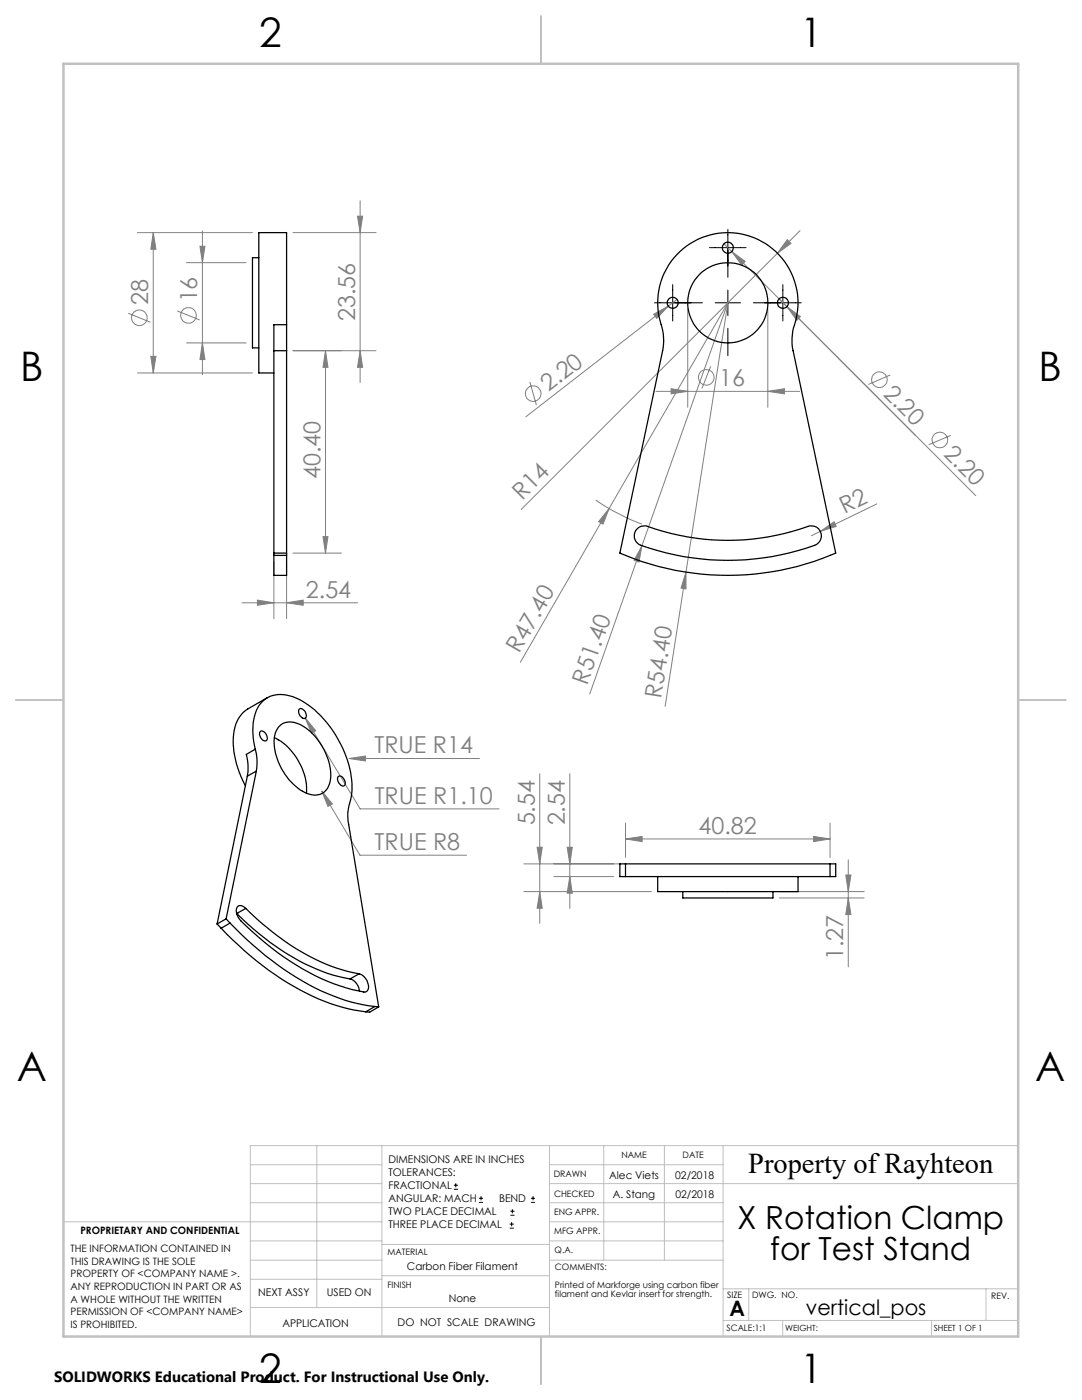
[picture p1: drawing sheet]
<svg xmlns="http://www.w3.org/2000/svg" width="216mm" height="279mm" viewBox="0 0 216 279" stroke-linecap="round" stroke-linejoin="round" font-family="sans-serif">
<g fill="none" stroke="#808080" stroke-width=".2">
<path d="M27.4 46.4h23M30.6 46.4l.5 3.3h-1zM30.6 46.4v28M37.2 52.4h11.9M39.9 49.1h1l-.5 3.3zM40.4 46.1v28.7M58.5 46.4h16.5M71.3 43.1h1.1l-.5 3.3zM71.9 40.1v36.2M135.1 59.8l-1.8 1.3M144.5 48.6l1.5 1.6M146 50.2l2.7 2-.7 .7z"/>
<path d="M146 50.2l48.7 48.7M155.1 50.6l-51.1 51.1M155.4 59.7l1.6 1.5M157.1 47.8l.7 .8-2.7 2zM159.6 46l-4.5 4.6M25.6 62.5l4.4 1.8M27.4 74.4h23M30.1 71.1h1l-.5 3.3zM35.4 62.1l4.4 1.8M37.2 68.4h11.9M40.4 68.4l.5 3.4h-1zM58.5 70h16.5"/>
<path d="M64.9 70v40.4M64.9 70l.5 3.3h-.9zM71.9 70l.5 3.3h-1.1zM105.7 76.2l1.3 4.7M130.4 62.7l2.9-1.6-2.2 2.4zM130.9 78.1h28.7M133.3 61.1l-28.4 22.1M133.9 77.6l3.3 .5-3.3 .5zM137.2 61.7v19.6M141.8 73.1l-1.7 4.4M145.2 60.4l-23.7 41.1M145.2 60.4l-8.3 53.8"/>
<path d="M145.2 60.4l-17.1 48.5M153.2 78.1l3.3-.5v1zM153.2 61.7v19.6M157 61.2l2.7 2-.7 .7zM157 61.2l25.6 25.7M177.7 74.8l-4.4 1.9M118.9 99.8a46.2 46.2 0 0 0 9.2 4.8M189.7 86.9l-4.4 1.9M51.4 119.8l3.2 .5-3.2 .5zM54.6 112.1v11.4M57.2 112.1v11.4M58.5 110.4h9.6"/>
<path d="M64.5 107.1h.9l-.5 3.3zM121.5 101.5l-1.2 3.1-.8-.5zM121.5 101.5l-17.7 30.7M128.1 108.9l-.6 3.3-1-.4zM128.1 108.9l-10.4 29.6M136.9 114.2v3.3l-1-.1zM136.9 114.2l-4.2 26.8M163.7 106l2.7-1.9 .5 1zM163.7 106l-1.8 .9M174.9 100.6l-11.2 5.4M48.3 120.3h23.1M57.2 120.3l3.3-.5v1z"/>
<path d="M60.9 143.3l2.1 2.5-.8 .5zM60.9 143.3l11 18.1h27.7M64.2 157.9l2.1 2.5-.9 .5zM64.2 157.9l7.6 12.8h21.3M69.6 151.4l3.3-.5v1zM69.6 151.4h26.1M107.7 154.4v29.9M113.7 154.4v26.9M104.5 172.4h19M104.5 177.9h25.5M107.2 169.1h1l-.5 3.3zM107.7 177.9l.5 3.4h-1z"/>
<path d="M110.5 174.9h11.9M113.2 169.1h1l-.5 3.3zM113.7 174.9l.5 3.4h-1zM124.8 167.4l3.3-.5v1.1zM124.8 164.3v6.8M124.8 167.4h40.8M155.5 177.9h16.9M155.5 179.2h16.9M162.3 166.9l3.3 .5-3.3 .6zM165.6 164.3v6.8M168.8 174.6h1l-.5 3.3zM169.3 179.2l.5 3.3h-1z"/>
<path d="M169.3 171.6v21.4"/>
<circle cx="27.8" cy="63.4" r="1.56"/>
<circle cx="37.6" cy="62.9" r="1.56"/>
<circle cx="106.4" cy="78.6" r="1.56"/>
<circle cx="140.9" cy="75.3" r="1.55"/>
<circle cx="175.5" cy="75.8" r="1.55"/>
<circle cx="187.5" cy="87.8" r="1.55"/>
</g>
<g fill="none" stroke="#000" stroke-width=".2">
<path d="M134.2 56.8v7.3M141.6 49.4h7.3M145.2 45.8v9.6M145.2 57.9v5.1M156.2 56.8v7.3M130.6 60.4h9.6M142.7 60.4h5.1M145.2 65.5v5.5M150.3 60.4h9.6M90.6 237.3h.8M90.6 236.5h.8M90.9 236.1v.9"/>
<path d="M95.6 240h.8M95.6 239.1h.8M96 238.7v.8M105.9 240h.9M105.9 239.1h.9M106.4 238.7v.8M101.7 245.1h.8M101.7 244.3h.8M101.8 242.5h.9M101.8 241.7h.9M102.1 243.9v.8M102.2 241.3v.8"/>
</g>
<g fill="none" stroke="#c0c0c0" stroke-width=".2">
<path d="M50 232.4h26.2M50 236.2h26.2M63.2 228.6v32.3M76.2 228.6v38.1M109.6 228.6v38.1M109.6 232.4h34.7M109.6 236.2h93.6M120.5 228.6v22.9M132.6 228.6v22.9M144.3 228.6v38.1M203.2 228.6h-153.2v38.1M12.7 243.8h63.5"/>
<path d="M50 251.5h26.2M50 240h26.2M50 247.7h26.2M50 255.3h26.2M76.2 254.6h33.4M76.2 248.4h33.4M109.6 251.5h34.7M109.6 243.8h34.7M109.6 240h34.7M109.6 247.7h34.7M144.3 257.2h58.9M149.4 257.2v6.3"/>
<path d="M196.7 257.2v6.3M50 260.9h59.6M144.3 263.5h58.9M156.2 263.5v3.2M185.9 263.5v3.2"/>
</g>
<path d="M108 3.2v9.5M3.1 139.7h9.6M203.2 139.7h9.5M108 266.7v9.6" fill="none" stroke="#c0c0c0" stroke-width=".25"/>
<path d="M12.7 12.7h190.5v254h-190.5z" fill="none" stroke="#c0c0c0" stroke-width=".5"/>
<g fill="#808080">
<path d="M163.7 106l2.7-1.9 .5 1z"/>
<path d="M130.4 62.7l2.9-1.6-2.2 2.4z"/>
<path d="M157.1 47.8l.7 .8-2.7 2z"/>
<path d="M121.5 101.5l-1.2 3.1-.8-.5z"/>
<path d="M128.1 108.9l-.6 3.3-1-.4z"/>
<path d="M136.9 114.2v3.3l-1-.1z"/>
<path d="M157 61.2l2.7 2-.7 .7z"/>
<path d="M146 50.2l2.7 2-.7 .7z"/>
<path d="M57.2 120.3l3.3-.5v1zM51.4 119.8l3.2 .5-3.2 .5zM162.3 166.9l3.3 .5-3.3 .6zM124.8 167.4l3.3-.5v1.1z"/>
<path d="M133.9 77.6l3.3 .5-3.3 .5zM153.2 78.1l3.3-.5v1zM64.2 157.9l1.2 3 .9-.5zM60.9 143.3l1.3 3 .8-.5zM69.6 151.4l3.3 .5v-1z"/>
<path d="M30.1 71.1h1l-.5 3.3zM30.6 46.4l.5 3.3h-1z"/>
<path d="M71.9 70l.5 3.3h-1.1zM71.3 43.1h1.1l-.5 3.3z"/>
<path d="M39.9 49.1h1l-.5 3.3zM40.4 68.4l.5 3.4h-1zM113.2 169.1h1l-.5 3.3zM113.7 174.9l.5 3.4h-1zM107.2 169.1h1l-.5 3.3zM107.7 177.9l.5 3.4h-1zM168.8 174.6h1l-.5 3.3zM169.3 179.2l.5 3.3h-1z"/>
<path d="M64.9 70l.5 3.3h-.9zM64.5 107.1h.9l-.5 3.3z"/>
</g>
<g fill="none" stroke="#000" stroke-width=".25">
<path d="M51.6 51.4h-1.2v18h1.2M135 50.9a14 14 0 0 1 17.7-2.3 14 14 0 0 1 5.6 16.8l-.3 2 .1 2 8.7 41a54.4 54.4 0 0 1-43.1 0l8.5-40.4a12.4 12.4 0 0 0-.7-6.9 14 14 0 0 1 3.5-12.2zM54.6 70v40.8M54.6 70h2.6M57.2 64.8v-18.4h-5.6v28h3M57.2 64.8v5.2M57.2 64.8h-2.6v5.2M57.2 70v40.8M54.6 110.8v4h2.6v-4M54.6 110.4h2.6M54.6 110.8h2.6M127 105.7l.6-.5 .6-.2a3.6 3.6 0 0 1 2.6 .6 47.6 47.6 0 0 0 30.8-.6 2.01 2.01 0 0 1 2.2 1.4 2.01 2.01 0 0 1-1.2 2.4 51.4 51.4 0 0 1-35-.1 1.99 1.99 0 0 1-.6-3z"/>
<path d="M53.3 139.2l-3.9 2.3a6.5 6.5 0 0 0-2.8 5.5 18.9 18.9 0 0 0 2.4 9.8M49.4 154.9l-6.1 29.5M50.9 149.5a10 10 0 0 1 .3 4.4M50.9 149.5a11.8 11.8 0 0 1 .7-8.6 5.5 5.5 0 0 1 6.9-1.8 19.7 19.7 0 0 1 10.2 11 15.1 15.1 0 0 1 .8 11.2l-.1 1 .1 1.6 6.1 37M50.9 149.5l-1.8 1.1a9.9 9.9 0 0 1 .3 4.3M51.2 153.9l-6.1 29.5M51.2 153.9l-1.8 1M51.9 146.1a.82 .82 0 0 1 1.2 .5l.1 .2a.59 .59 0 0 1 .1 .8 .59 .59 0 0 1-.7 .2 1.44 1.44 0 0 1-.7-1.7zM54.8 147.2a11.9 11.9 0 0 1 6.3 11.1M55.7 145a3.5 3.5 0 0 1 4.4-.3 12.2 12.2 0 0 1 5.8 10.9 3.3 3.3 0 0 1-5.1 2.6 11.9 11.9 0 0 1-6-11.3l.2-.8zM59.8 141.5a1.21 1.21 0 0 1 1.1 .6 1.21 1.21 0 0 1 0 1.3 1.26 1.26 0 0 1-1.1-1.9zM67.5 155a.81 .81 0 0 1 1.2 .6 .78 .78 0 0 1-.2 1.3 1.46 1.46 0 0 1-1-1.9z"/>
<path d="M124.8 174.9h40.8M124.8 172.4h40.8M124.8 172.4v2.5M124.8 172.4h-1.1v2.5h1.1M131.2 174.9v3h28v-3M136.2 177.9v1.3h18v-1.3M165.6 172.4v2.5M165.6 172.4h1.2v2.5h-1.2M43.3 184.4l.8 .8M44.1 185.2a58.3 58.3 0 0 0 21.8 15.1l3.6 1 3.5 .6M45.1 183.4l.8 .8M45.1 183.4l-1.8 1"/>
<path d="M45.9 184.2a58.1 58.1 0 0 0 21.8 15l3.6 1.1 3.5 .6M45.9 184.2l-1.8 1M47.2 182.3h.1M47.2 182.3a46.3 46.3 0 0 0 20.5 12.6l2.1 .5M49 181.3a1.03 1.03 0 0 0-1.8-.1 2.68 2.68 0 0 0 .9 2.6 52.7 52.7 0 0 0 19.7 12.9l2.4 .8 2.4 .5a1.03 1.03 0 0 0 .8-1.6 2.75 2.75 0 0 0-1.8-2.1M49 181.3a47.7 47.7 0 0 0 19.3 12.3l3.3 .7M49 181.3l-1.8 1M69.8 195.4a2.88 2.88 0 0 1 2 2.4M71.6 194.3l-1.8 1.1M74.8 200.9h.8M74.8 200.9l-1.8 1M75.6 200.9l-1.8 1.1-.8-.1"/>
<circle cx="145.2" cy="49.5" r="1.1"/>
<circle cx="134.2" cy="60.4" r="1.09"/>
<circle cx="145.2" cy="60.4" r="8"/>
<circle cx="156.2" cy="60.4" r="1.09"/>
</g>
<g font-size="8.1">
<text x="51.7" y="9.3">2</text>
<text x="159.7" y="9.3">1</text>
<text x="4" y="76">B</text>
<text x="207.2" y="76">B</text>
<text x="3.3" y="215.7">A</text>
<text x="206.5" y="215.7">A</text>
<text x="51.7" y="276">2</text>
<text x="159.7" y="276">1</text>
</g>
<g font-size="6.3">
<text x="147.2" y="245.4">X Rotation Clamp</text>
<text x="153.7" y="251.4">for Test Stand</text>
</g>
<text font-size="5.7" x="149.3" y="234.1">Property of Rayhteon</text>
<g font-size="4.7" fill="#808080">
<text x="29.5" y="60.8" transform="rotate(-90 29.5 60.8)">28</text>
<text x="39.3" y="60.4" transform="rotate(-90 39.3 60.4)">16</text>
<text x="70.9" y="64.1" transform="rotate(-90 70.9 64.1)">23.56</text>
<text x="143.5" y="77">16</text>
<text x="109.5" y="78.3" transform="rotate(-38 109.5 78.3)">2.20</text>
<text x="176.1" y="78.8" transform="rotate(45 176.1 78.8)">2.20</text>
<text x="64" y="95.6" transform="rotate(-90 64 95.6)">40.40</text>
<text x="188.2" y="90.8" transform="rotate(45 188.2 90.8)">2.20</text>
<text x="104.2" y="100" transform="rotate(-45 104.2 100)">R14</text>
<text x="168.5" y="102.7" transform="rotate(-26 168.5 102.7)">R2</text>
<text x="61" y="119.3">2.54</text>
<text x="103.6" y="130.5" transform="rotate(-60 103.6 130.5)">R47.40</text>
<text x="117.2" y="136.9" transform="rotate(-71 117.2 136.9)">R51.40</text>
<text x="131.9" y="139.5" transform="rotate(-81 131.9 139.5)">R54.40</text>
<text x="74.7" y="150.3">TRUE R14</text>
<text x="74.8" y="160.4">TRUE R1.10</text>
<text x="106.7" y="164.7" transform="rotate(-90 106.7 164.7)">5.54</text>
<text x="112.7" y="164.7" transform="rotate(-90 112.7 164.7)">2.54</text>
<text x="139.4" y="166.4">40.82</text>
<text x="74.7" y="169.6">TRUE R8</text>
<text x="168.3" y="191.7" transform="rotate(-90 168.3 191.7)">1.27</text>
</g>
<g font-size="4.2">
<text x="145.6" y="262.7">A</text>
<text x="160.8" y="262.4">vertical_pos</text>
</g>
<text font-size="3" x="10.8" y="275.7">SOLIDWORKS Educational Product. For Instructional Use Only.</text>
<g font-size="2.1">
<text x="77.5" y="232.2">DIMENSIONS ARE IN INCHES</text>
<text x="77.5" y="234.7">TOLERANCES:</text>
<text x="77.5" y="237.3">FRACTIONAL</text>
<text x="77.5" y="239.9">ANGULAR: MACH</text>
<text x="99.6" y="239.9">BEND</text>
<text x="121.5" y="235.2">Alec Viets</text>
<text x="122.3" y="239">A. Stang</text>
<text x="134.7" y="235.2">02/2018</text>
<text x="134.8" y="239">02/2018</text>
<text x="77.5" y="242.5">TWO PLACE DECIMAL</text>
<text x="77.5" y="245.1">THREE PLACE DECIMAL</text>
<text x="81.2" y="253.4">Carbon Fiber Filament</text>
<text x="51.5" y="258.7">NEXT ASSY</text>
<text x="65.2" y="258.6">USED ON</text>
<text x="89.5" y="259.8">None</text>
<text x="56.3" y="264.8">APPLICATION</text>
<text x="79.3" y="264.6">DO NOT SCALE DRAWING</text>
</g>
<g font-size="2">
<text x="14.1" y="249.9">THE INFORMATION CONTAINED IN</text>
<text x="16" y="246.3">PROPRIETARY AND CONFIDENTIAL</text>
<text x="14.1" y="252.4">THIS DRAWING IS THE SOLE</text>
<text x="14.1" y="254.9">PROPERTY OF &lt;COMPANY NAME &gt;.</text>
<text x="14.1" y="257.4">ANY REPRODUCTION IN PART OR AS</text>
<text x="14.1" y="260">A WHOLE WITHOUT THE WRITTEN</text>
<text x="14.1" y="262.5">PERMISSION OF &lt;COMPANY NAME&gt;</text>
<text x="14.1" y="265">IS PROHIBITED.</text>
</g>
<g font-size="1.8">
<text x="124" y="231.1">NAME</text>
<text x="136.2" y="231.1">DATE</text>
<text x="110.5" y="234.8">DRAWN</text>
<text x="110.5" y="238.9">CHECKED</text>
<text x="110.6" y="242.5">ENG APPR.</text>
<text x="77.3" y="250.5">MATERIAL</text>
<text x="110.6" y="246.3">MFG APPR.</text>
<text x="110.7" y="250">Q.A.</text>
<text x="77.3" y="257">FINISH</text>
<text x="110.7" y="253.5">COMMENTS:</text>
<text x="110.7" y="257.1">Printed of Markforge using carbon fiber</text>
<text x="110.7" y="258.8">filament and Kevlar insert for strength.</text>
<text x="145.1" y="259">SIZE</text>
<text x="150.1" y="259.1">DWG. NO.</text>
<text x="197.8" y="259.2">REV.</text>
<text x="145" y="265.7">SCALE:1:1</text>
</g>
<g font-size="1.7">
<text x="156.7" y="265.7">WEIGHT:</text>
<text x="186.3" y="265.7">SHEET 1 OF 1</text>
</g>
</svg>
